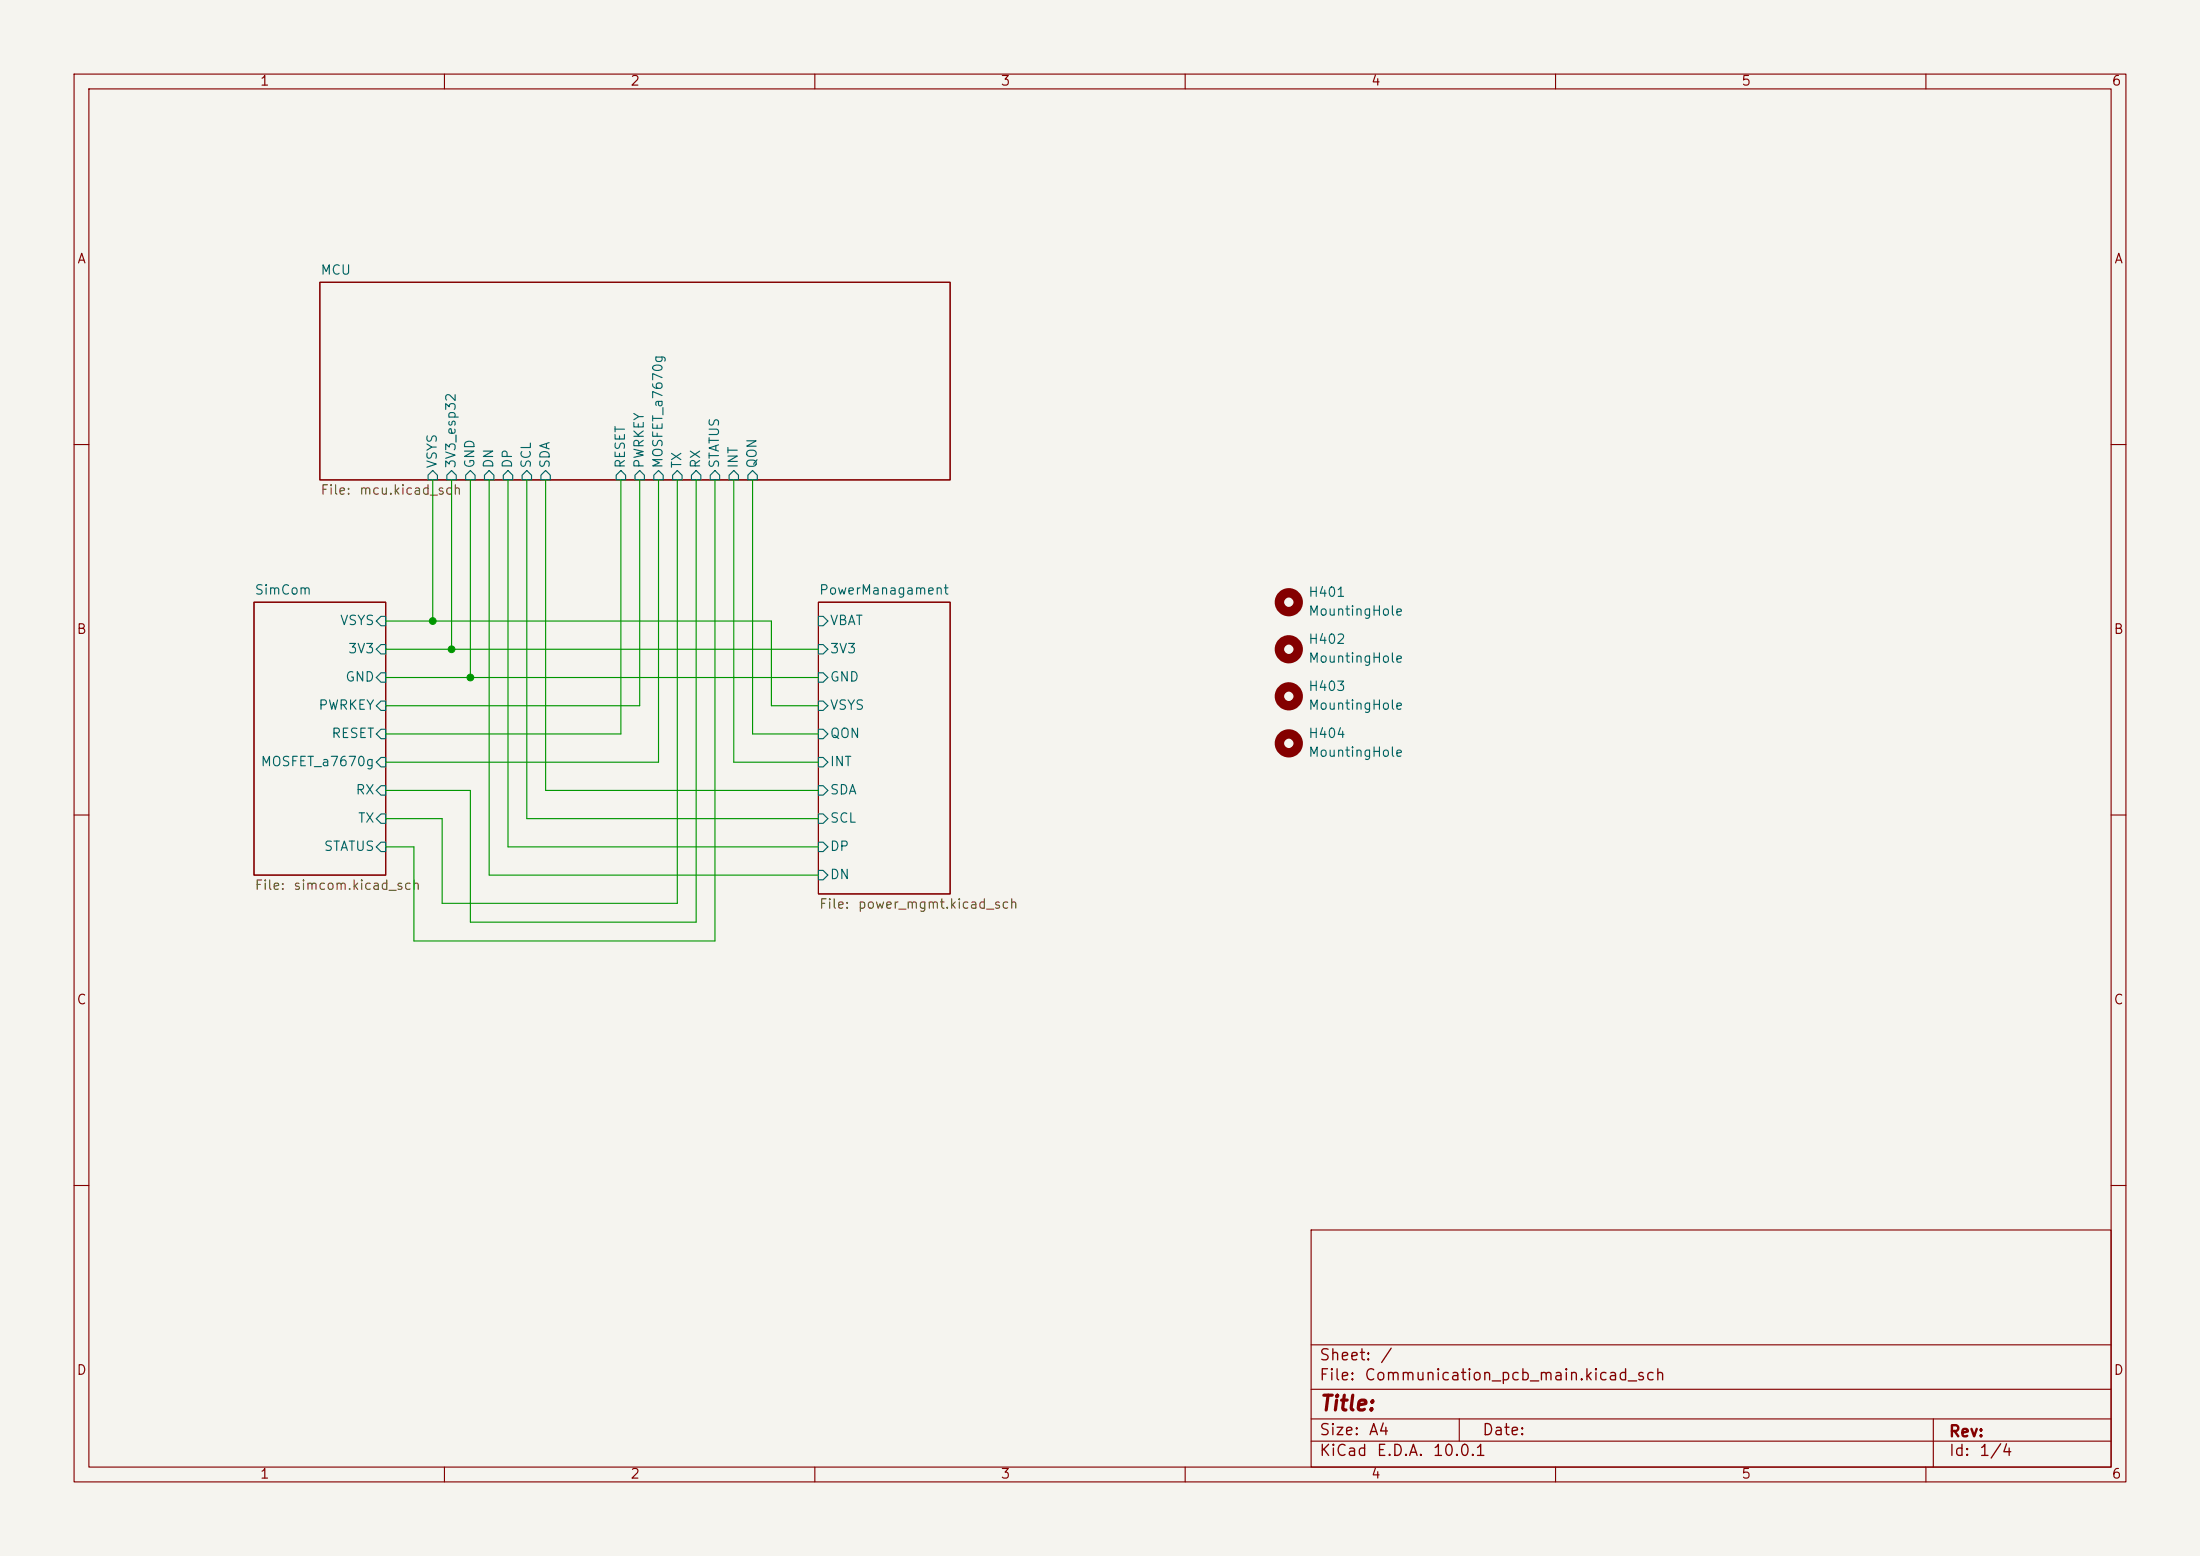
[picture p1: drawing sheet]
(kicad_sch
 (version 20260306)
 (generator "eeschema")
 (generator_version "10.0")
 (paper "A4")
 (lib_symbols
  (symbol "Mechanical:MountingHole"
   (pin_names
    (offset 1.016)) (exclude_from_sim no) (in_bom no) (on_board yes)
   (in_pos_files yes)
   (duplicate_pin_numbers_are_jumpers no)
   (property "Reference" "H" (at 0 5.08 0) (show_name no) (do_not_autoplace no) (effects (font (size 1.27 1.27))))
   (property "Value" "MountingHole" (at 0 3.175 0) (show_name no) (do_not_autoplace no) (effects (font (size 1.27 1.27))))
   (property "Footprint" "" (at 0 0 0) (show_name no) (do_not_autoplace no) (hide yes) (effects (font (size 1.27 1.27))))
   (property "Datasheet" "" (at 0 0 0) (show_name no) (do_not_autoplace no) (hide yes) (effects (font (size 1.27 1.27))))
   (property "Description" "Mounting Hole without connection" (at 0 0 0) (show_name no) (do_not_autoplace no) (hide yes) (effects (font (size 1.27 1.27))))
   (symbol "MountingHole_0_1"
    (circle (center 0 0) (radius 1.27) (stroke (width 1.27) (type default)) (fill (type none))))
   (embedded_fonts no)))
 (junction
  (at 63.5 91.44)
  (diameter 0)
  (color 0 0 0 0))
 (junction
  (at 60.96 87.63)
  (diameter 0)
  (color 0 0 0 0))
 (junction
  (at 58.42 83.82)
  (diameter 0)
  (color 0 0 0 0))
 (wire
  (pts (xy 96.52 127) (xy 55.88 127))
  (stroke (width 0) (type default)))
 (wire
  (pts (xy 110.49 114.3) (xy 68.58 114.3))
  (stroke (width 0) (type default)))
 (wire
  (pts (xy 96.52 64.77) (xy 96.52 127))
  (stroke (width 0) (type default)))
 (wire
  (pts (xy 52.07 87.63) (xy 60.96 87.63))
  (stroke (width 0) (type default)))
 (wire
  (pts (xy 55.88 114.3) (xy 52.07 114.3))
  (stroke (width 0) (type default)))
 (wire
  (pts (xy 101.6 99.06) (xy 101.6 64.77))
  (stroke (width 0) (type default)))
 (wire
  (pts (xy 63.5 106.68) (xy 52.07 106.68))
  (stroke (width 0) (type default)))
 (wire
  (pts (xy 71.12 110.49) (xy 110.49 110.49))
  (stroke (width 0) (type default)))
 (wire
  (pts (xy 110.49 95.25) (xy 104.14 95.25))
  (stroke (width 0) (type default)))
 (wire
  (pts (xy 99.06 102.87) (xy 110.49 102.87))
  (stroke (width 0) (type default)))
 (wire
  (pts (xy 68.58 64.77) (xy 68.58 114.3))
  (stroke (width 0) (type default)))
 (wire
  (pts (xy 60.96 64.77) (xy 60.96 87.63))
  (stroke (width 0) (type default)))
 (wire
  (pts (xy 71.12 64.77) (xy 71.12 110.49))
  (stroke (width 0) (type default)))
 (wire
  (pts (xy 93.98 124.46) (xy 63.5 124.46))
  (stroke (width 0) (type default)))
 (wire
  (pts (xy 83.82 99.06) (xy 83.82 64.77))
  (stroke (width 0) (type default)))
 (wire
  (pts (xy 63.5 64.77) (xy 63.5 91.44))
  (stroke (width 0) (type default)))
 (wire
  (pts (xy 52.07 102.87) (xy 88.9 102.87))
  (stroke (width 0) (type default)))
 (wire
  (pts (xy 52.07 91.44) (xy 63.5 91.44))
  (stroke (width 0) (type default)))
 (wire
  (pts (xy 52.07 95.25) (xy 86.36 95.25))
  (stroke (width 0) (type default)))
 (wire
  (pts (xy 52.07 99.06) (xy 83.82 99.06))
  (stroke (width 0) (type default)))
 (wire
  (pts (xy 104.14 95.25) (xy 104.14 83.82))
  (stroke (width 0) (type default)))
 (wire
  (pts (xy 58.42 64.77) (xy 58.42 83.82))
  (stroke (width 0) (type default)))
 (wire
  (pts (xy 110.49 99.06) (xy 101.6 99.06))
  (stroke (width 0) (type default)))
 (wire
  (pts (xy 63.5 91.44) (xy 110.49 91.44))
  (stroke (width 0) (type default)))
 (wire
  (pts (xy 73.66 64.77) (xy 73.66 106.68))
  (stroke (width 0) (type default)))
 (wire
  (pts (xy 104.14 83.82) (xy 58.42 83.82))
  (stroke (width 0) (type default)))
 (wire
  (pts (xy 91.44 64.77) (xy 91.44 121.92))
  (stroke (width 0) (type default)))
 (wire
  (pts (xy 55.88 127) (xy 55.88 114.3))
  (stroke (width 0) (type default)))
 (wire
  (pts (xy 88.9 102.87) (xy 88.9 64.77))
  (stroke (width 0) (type default)))
 (wire
  (pts (xy 86.36 95.25) (xy 86.36 64.77))
  (stroke (width 0) (type default)))
 (wire
  (pts (xy 52.07 83.82) (xy 58.42 83.82))
  (stroke (width 0) (type default)))
 (wire
  (pts (xy 59.69 121.92) (xy 59.69 110.49))
  (stroke (width 0) (type default)))
 (wire
  (pts (xy 93.98 64.77) (xy 93.98 124.46))
  (stroke (width 0) (type default)))
 (wire
  (pts (xy 99.06 64.77) (xy 99.06 102.87))
  (stroke (width 0) (type default)))
 (wire
  (pts (xy 66.04 118.11) (xy 110.49 118.11))
  (stroke (width 0) (type default)))
 (wire
  (pts (xy 91.44 121.92) (xy 59.69 121.92))
  (stroke (width 0) (type default)))
 (wire
  (pts (xy 60.96 87.63) (xy 110.49 87.63))
  (stroke (width 0) (type default)))
 (wire
  (pts (xy 66.04 64.77) (xy 66.04 118.11))
  (stroke (width 0) (type default)))
 (wire
  (pts (xy 59.69 110.49) (xy 52.07 110.49))
  (stroke (width 0) (type default)))
 (wire
  (pts (xy 73.66 106.68) (xy 110.49 106.68))
  (stroke (width 0) (type default)))
 (wire
  (pts (xy 63.5 124.46) (xy 63.5 106.68))
  (stroke (width 0) (type default)))
 (symbol
  (lib_id "Mechanical:MountingHole")
  (at 173.99 87.63 0)
  (unit 1)
  (body_style 1)
  (exclude_from_sim no)
  (in_bom no)
  (on_board yes)
  (in_pos_files yes)
  (dnp no)
  (fields_autoplaced yes)
  (property "Reference" "H402" (at 176.53 86.3599 0) (show_name no) (do_not_autoplace no) (effects (font (size 1.27 1.27)) (justify left)))
  (property "Value" "MountingHole" (at 176.53 88.8999 0) (show_name no) (do_not_autoplace no) (effects (font (size 1.27 1.27)) (justify left)))
  (property "Footprint" "weberel:Slot_2.2mm_M2_ISO14580_Pad" (at 173.99 87.63 0) (hide yes) (show_name no) (do_not_autoplace no) (effects (font (size 1.27 1.27))))
  (property "Datasheet" "" (at 173.99 87.63 0) (hide yes) (show_name no) (do_not_autoplace no) (effects (font (size 1.27 1.27))))
  (property "Description" "Mounting Hole without connection" (at 173.99 87.63 0) (hide yes) (show_name no) (do_not_autoplace no) (effects (font (size 1.27 1.27)))))
 (symbol
  (lib_id "Mechanical:MountingHole")
  (at 173.99 81.28 0)
  (unit 1)
  (body_style 1)
  (exclude_from_sim no)
  (in_bom no)
  (on_board yes)
  (in_pos_files yes)
  (dnp no)
  (fields_autoplaced yes)
  (property "Reference" "H401" (at 176.53 80.0099 0) (show_name no) (do_not_autoplace no) (effects (font (size 1.27 1.27)) (justify left)))
  (property "Value" "MountingHole" (at 176.53 82.5499 0) (show_name no) (do_not_autoplace no) (effects (font (size 1.27 1.27)) (justify left)))
  (property "Footprint" "MountingHole:MountingHole_2.2mm_M2_ISO14580_Pad" (at 173.99 81.28 0) (hide yes) (show_name no) (do_not_autoplace no) (effects (font (size 1.27 1.27))))
  (property "Datasheet" "" (at 173.99 81.28 0) (hide yes) (show_name no) (do_not_autoplace no) (effects (font (size 1.27 1.27))))
  (property "Description" "Mounting Hole without connection" (at 173.99 81.28 0) (hide yes) (show_name no) (do_not_autoplace no) (effects (font (size 1.27 1.27)))))
 (symbol
  (lib_id "Mechanical:MountingHole")
  (at 173.99 100.33 0)
  (unit 1)
  (body_style 1)
  (exclude_from_sim no)
  (in_bom no)
  (on_board yes)
  (in_pos_files yes)
  (dnp no)
  (fields_autoplaced yes)
  (property "Reference" "H404" (at 176.53 99.0599 0) (show_name no) (do_not_autoplace no) (effects (font (size 1.27 1.27)) (justify left)))
  (property "Value" "MountingHole" (at 176.53 101.5999 0) (show_name no) (do_not_autoplace no) (effects (font (size 1.27 1.27)) (justify left)))
  (property "Footprint" "weberel:Slot_2.2mm_M2_ISO14580_Pad" (at 173.99 100.33 0) (hide yes) (show_name no) (do_not_autoplace no) (effects (font (size 1.27 1.27))))
  (property "Datasheet" "" (at 173.99 100.33 0) (hide yes) (show_name no) (do_not_autoplace no) (effects (font (size 1.27 1.27))))
  (property "Description" "Mounting Hole without connection" (at 173.99 100.33 0) (hide yes) (show_name no) (do_not_autoplace no) (effects (font (size 1.27 1.27)))))
 (symbol
  (lib_id "Mechanical:MountingHole")
  (at 173.99 93.98 0)
  (unit 1)
  (body_style 1)
  (exclude_from_sim no)
  (in_bom no)
  (on_board yes)
  (in_pos_files yes)
  (dnp no)
  (fields_autoplaced yes)
  (property "Reference" "H403" (at 176.53 92.7099 0) (show_name no) (do_not_autoplace no) (effects (font (size 1.27 1.27)) (justify left)))
  (property "Value" "MountingHole" (at 176.53 95.2499 0) (show_name no) (do_not_autoplace no) (effects (font (size 1.27 1.27)) (justify left)))
  (property "Footprint" "MountingHole:MountingHole_2.2mm_M2_ISO14580_Pad" (at 173.99 93.98 0) (hide yes) (show_name no) (do_not_autoplace no) (effects (font (size 1.27 1.27))))
  (property "Datasheet" "" (at 173.99 93.98 0) (hide yes) (show_name no) (do_not_autoplace no) (effects (font (size 1.27 1.27))))
  (property "Description" "Mounting Hole without connection" (at 173.99 93.98 0) (hide yes) (show_name no) (do_not_autoplace no) (effects (font (size 1.27 1.27)))))
 (sheet
  (at 34.29 81.28)
  (size 17.78 36.83)
  (exclude_from_sim no)
  (in_bom yes)
  (on_board yes)
  (dnp no)
  (fields_autoplaced yes)
  (stroke (width 0.1524) (type solid))
  (fill (color 0 0 0 0))
  (property "Sheetname" "SimCom" (at 34.29 80.5684 0) (show_name no) (do_not_autoplace no) (effects (font (size 1.27 1.27)) (justify left bottom)))
  (property "Sheetfile" "simcom.kicad_sch" (at 34.29 118.6946 0) (show_name no) (do_not_autoplace no) (effects (font (size 1.27 1.27)) (justify left top)))
  (pin "3V3" input (at 52.07 87.63 0) (effects (font (size 1.27 1.27)) (justify right)))
  (pin "GND" input (at 52.07 91.44 0) (effects (font (size 1.27 1.27)) (justify right)))
  (pin "PWRKEY" input (at 52.07 95.25 0) (effects (font (size 1.27 1.27)) (justify right)))
  (pin "RESET" input (at 52.07 99.06 0) (effects (font (size 1.27 1.27)) (justify right)))
  (pin "RX" input (at 52.07 106.68 0) (effects (font (size 1.27 1.27)) (justify right)))
  (pin "TX" input (at 52.07 110.49 0) (effects (font (size 1.27 1.27)) (justify right)))
  (pin "MOSFET_a7670g" input (at 52.07 102.87 0) (effects (font (size 1.27 1.27)) (justify right)))
  (pin "VSYS" input (at 52.07 83.82 0) (effects (font (size 1.27 1.27)) (justify right)))
  (pin "STATUS" input (at 52.07 114.3 0) (effects (font (size 1.27 1.27)) (justify right))))
 (sheet
  (at 110.49 81.28)
  (size 17.78 39.37)
  (exclude_from_sim no)
  (in_bom yes)
  (on_board yes)
  (dnp no)
  (fields_autoplaced yes)
  (stroke (width 0.1524) (type solid))
  (fill (color 0 0 0 0))
  (property "Sheetname" "PowerManagament" (at 110.49 80.5684 0) (show_name no) (do_not_autoplace no) (effects (font (size 1.27 1.27)) (justify left bottom)))
  (property "Sheetfile" "power_mgmt.kicad_sch" (at 110.49 121.2346 0) (show_name no) (do_not_autoplace no) (effects (font (size 1.27 1.27)) (justify left top)))
  (pin "3V3" input (at 110.49 87.63 180) (effects (font (size 1.27 1.27)) (justify left)))
  (pin "GND" input (at 110.49 91.44 180) (effects (font (size 1.27 1.27)) (justify left)))
  (pin "INT" input (at 110.49 102.87 180) (effects (font (size 1.27 1.27)) (justify left)))
  (pin "QON" input (at 110.49 99.06 180) (effects (font (size 1.27 1.27)) (justify left)))
  (pin "SCL" input (at 110.49 110.49 180) (effects (font (size 1.27 1.27)) (justify left)))
  (pin "SDA" input (at 110.49 106.68 180) (effects (font (size 1.27 1.27)) (justify left)))
  (pin "DN" input (at 110.49 118.11 180) (effects (font (size 1.27 1.27)) (justify left)))
  (pin "DP" input (at 110.49 114.3 180) (effects (font (size 1.27 1.27)) (justify left)))
  (pin "VBAT" input (at 110.49 83.82 180) (effects (font (size 1.27 1.27)) (justify left)))
  (pin "VSYS" input (at 110.49 95.25 180) (effects (font (size 1.27 1.27)) (justify left))))
 (sheet
  (at 43.18 38.1)
  (size 85.09 26.67)
  (exclude_from_sim no)
  (in_bom yes)
  (on_board yes)
  (dnp no)
  (fields_autoplaced yes)
  (stroke (width 0.1524) (type solid))
  (fill (color 0 0 0 0))
  (property "Sheetname" "MCU" (at 43.18 37.3884 0) (show_name no) (do_not_autoplace no) (effects (font (size 1.27 1.27)) (justify left bottom)))
  (property "Sheetfile" "mcu.kicad_sch" (at 43.18 65.3546 0) (show_name no) (do_not_autoplace no) (effects (font (size 1.27 1.27)) (justify left top)))
  (pin "3V3_esp32" input (at 60.96 64.77 270) (effects (font (size 1.27 1.27)) (justify left)))
  (pin "DN" input (at 66.04 64.77 270) (effects (font (size 1.27 1.27)) (justify left)))
  (pin "DP" input (at 68.58 64.77 270) (effects (font (size 1.27 1.27)) (justify left)))
  (pin "GND" input (at 63.5 64.77 270) (effects (font (size 1.27 1.27)) (justify left)))
  (pin "INT" input (at 99.06 64.77 270) (effects (font (size 1.27 1.27)) (justify left)))
  (pin "MOSFET_a7670g" input (at 88.9 64.77 270) (effects (font (size 1.27 1.27)) (justify left)))
  (pin "PWRKEY" input (at 86.36 64.77 270) (effects (font (size 1.27 1.27)) (justify left)))
  (pin "QON" input (at 101.6 64.77 270) (effects (font (size 1.27 1.27)) (justify left)))
  (pin "RESET" input (at 83.82 64.77 270) (effects (font (size 1.27 1.27)) (justify left)))
  (pin "RX" input (at 93.98 64.77 270) (effects (font (size 1.27 1.27)) (justify left)))
  (pin "SCL" input (at 71.12 64.77 270) (effects (font (size 1.27 1.27)) (justify left)))
  (pin "SDA" input (at 73.66 64.77 270) (effects (font (size 1.27 1.27)) (justify left)))
  (pin "TX" input (at 91.44 64.77 270) (effects (font (size 1.27 1.27)) (justify left)))
  (pin "VSYS" input (at 58.42 64.77 270) (effects (font (size 1.27 1.27)) (justify left)))
  (pin "STATUS" input (at 96.52 64.77 270) (effects (font (size 1.27 1.27)) (justify left))))
 (sheet_instances
  (path ""
   (page "1")))
 (embedded_fonts no))
